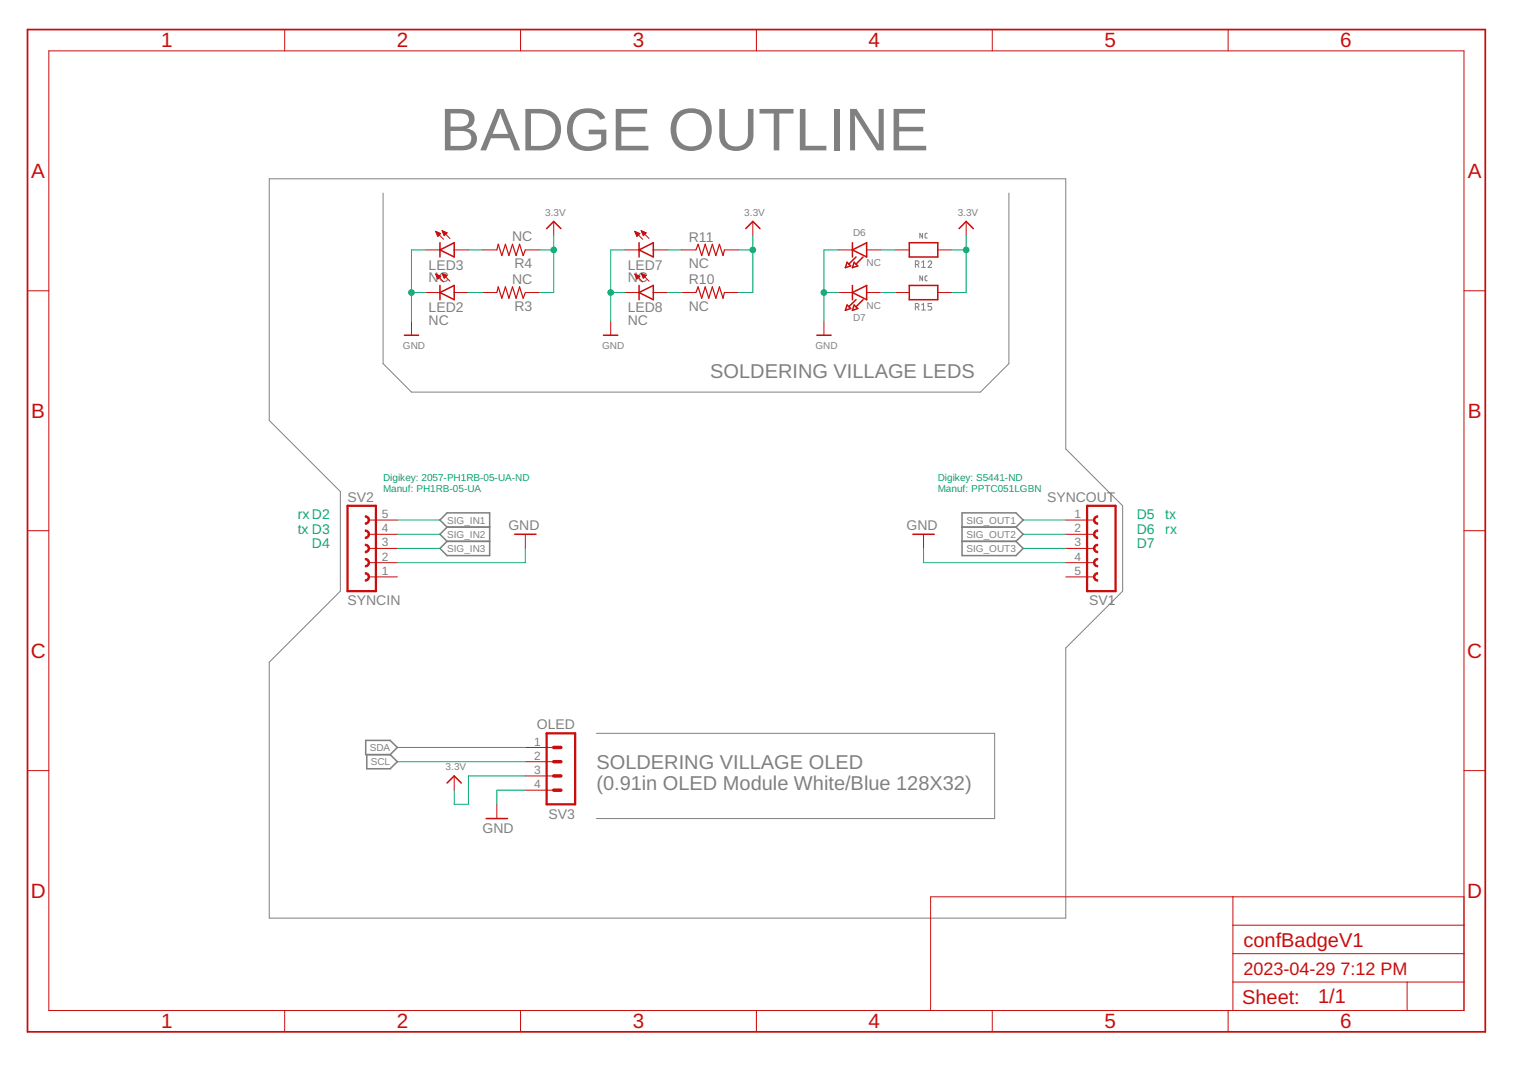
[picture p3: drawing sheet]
<svg xmlns="http://www.w3.org/2000/svg" width="297mm" height="210mm" viewBox="0 0 297 210" stroke-linecap="round" stroke-linejoin="round" font-family="sans-serif">
<g fill="none" stroke="#808080" stroke-width=".19">
<path d="M52.4 34.8h155.1v52.6l11 11.1v16.6l-11 11.1v52.6h-155.1v-49.9l13.9-13.8v-19.4l-13.9-13.8zM74.6 37.6v33.2l5.5 5.5h110.7l5.6-5.5v-33.2M178.2 51.5h.3a.35 .35 0 0 0 .4-.4 .35 .35 0 0 0-.4-.3h-.3v1.3M178.2 59.8h.3a.35 .35 0 0 0 .4-.4 .35 .35 0 0 0-.4-.3h-.3v1.3M178.6 51.5l.3 .6M178.6 59.8l.3 .6M179.4 51.1l.4-.3v1.3M179.4 59.4l.4-.3v1.3M179.4 52.1h.7M179.6 45.4v1l-.6-1v1M179.6 53.7v1l-.6-1v1M180.5 45.4h-.3l-.1 .2v.6l.4 .2"/>
<path d="M180.5 53.7h-.3l-.1 .2v.7l.4 .1M180.7 51.1a.34 .34 0 0 1 .4-.3 .34 .34 0 0 1 .2 .6l-.6 .7h.7M181.4 59.1h-.7v.6h.4a.36 .36 0 0 1 .3 .3 .36 .36 0 0 1-.3 .4h-.4M179.4 60.4h.7M116.1 142.8h77.5v16.6h-77.5"/>
</g>
<path d="M87 102.6l-1.4-1.3 1.4-1.4h8.3v8.3h-8.3l-1.4-1.4 1.4-1.4M87 102.6h8.3M87 102.6l-1.4 1.4 1.4 1.4M87 105.4h8.3M187.3 102.6h10.5M187.3 105.4h10.5M197.8 102.6l1.4-1.3-1.4-1.4h-10.5v8.3h10.5l1.4-1.4-1.4-1.4M197.8 102.6l1.4 1.4-1.4 1.4M71.2 144.2h4.7l1.4 1.3-1.4 1.4h-4.7zM71.4 146.9v2.8h4.5l1.4-1.4-1.4-1.4" fill="none" stroke="#808080" stroke-width=".3"/>
<path d="M67.6 98.5h5.6v16.6h-5.6zM211.6 98.5h5.5v16.6h-5.5zM106.4 142.8h5.6v13.8h-5.6z" fill="none" stroke="#c90d0c" stroke-width=".44"/>
<g fill="#c90d0c" stroke="#c90d0c" stroke-width=".19">
<path d="M213.1 106.2l.6-.2v.2a.55 .55 0 0 0-.6 .6 .55 .55 0 0 0 .6 .5v.3a.85 .85 0 0 1-.8-.5 .85 .85 0 0 1 .2-.9z" fill-rule="evenodd"/>
<path d="M213.1 103.4l.6-.2v.3a.56 .56 0 0 0-.6 .5 .56 .56 0 0 0 .6 .6v.3a.83 .83 0 0 1-.8-.6 .83 .83 0 0 1 .2-.9z" fill-rule="evenodd"/>
<path d="M213.1 100.6l.6-.2v.3a.55 .55 0 0 0-.6 .6 .55 .55 0 0 0 .6 .5v.3a.83 .83 0 0 1-.8-.6 .83 .83 0 0 1 .2-.9z" fill-rule="evenodd"/>
<path d="M213.1 111.7l.6-.2v.3a.55 .55 0 0 0-.6 .5 .55 .55 0 0 0 .6 .6v.3a.83 .83 0 0 1-.8-.6 .83 .83 0 0 1 .2-.9z" fill-rule="evenodd"/>
<path d="M213.1 108.9l.6-.2v.3a.55 .55 0 0 0-.6 .6 .55 .55 0 0 0 .6 .5v.3a.83 .83 0 0 1-.8-.6 .83 .83 0 0 1 .2-.9z" fill-rule="evenodd"/>
<path d="M71.1 106a.84 .84 0 0 1 .8 .8 .84 .84 0 0 1-.8 .8v-.3a.55 .55 0 0 0 .6-.5 .55 .55 0 0 0-.6-.6z" fill-rule="evenodd"/>
<path d="M71.1 108.7a.83 .83 0 0 1 .8 .9 .83 .83 0 0 1-.8 .8v-.3a.55 .55 0 0 0 .6-.5 .55 .55 0 0 0-.6-.6z" fill-rule="evenodd"/>
<path d="M71.1 111.5a.83 .83 0 0 1 .8 .8 .83 .83 0 0 1-.8 .9v-.3a.55 .55 0 0 0 .6-.6 .55 .55 0 0 0-.6-.5z" fill-rule="evenodd"/>
<path d="M71.1 100.4a.83 .83 0 0 1 .8 .9 .83 .83 0 0 1-.8 .8v-.3a.55 .55 0 0 0 .6-.5 .55 .55 0 0 0-.6-.6z" fill-rule="evenodd"/>
<path d="M71.1 103.2a.84 .84 0 0 1 .8 .8 .84 .84 0 0 1-.8 .9v-.3a.56 .56 0 0 0 .6-.6 .56 .56 0 0 0-.6-.5z" fill-rule="evenodd"/>
</g>
<g fill="none" stroke="#c90d0c" stroke-width=".19">
<path d="M9.5 9.9h275.5v186.9h-275.5zM55.4 5.8v4.1M101.3 5.8v4.1M147.2 5.8v4.1M193.1 5.8v4.1M239.1 5.8v4.1M5.4 56.6h4.1M82.9 57h2.7M82.9 48.7h2.7M84.8 53.4l1.5 1.5M84.8 53.4h.1M84.8 53.4l1 .4-.6 .5z"/>
<path d="M84.8 45.1l1.5 1.5M84.8 45.1h.1M84.8 45.1l1 .4-.6 .5M84.8 45.1l.4 .9M84.9 53.5h.3M84.9 45.2h.2M84.9 45.3h.5M84.9 53.7h.6M85 45.5h.8M85 53.8h.8M85 53.9h.6M85 45.6h.6"/>
<path d="M85.1 45.7h.4M85.1 54.1h.4M85.2 45.9h.2M85.2 54.2h.2M85.2 46h.1M86.1 53.2l1.5 1.6M86.1 53.2l.9 .4-.5 .6zM86.1 53.3h.1M86.1 44.9l1.5 1.5M86.1 44.9l.9 .4M86.1 44.9l.4 1M86.1 44.9h.1"/>
<path d="M86.1 53.4h.3M86.1 45.1h.3M86.2 45.2h.5M86.2 53.5h.6M86.2 53.7h.8M86.2 45.3h.8M86.3 53.8h.6M86.3 45.5h.6M86.3 45.6h.5M86.4 53.9h.3M86.4 45.7h.2M86.4 54.1h.2"/>
<path d="M86.5 45.9h.1M87 45.3l-.5 .6M88.4 57h2.8M88.4 48.7h2.8M93.9 57h2.8M93.9 48.7h2.8M102.3 57h2.7M102.3 48.7h2.7M107.8 43.1v2.8M121.6 57h2.8M121.6 48.7h2.8M123.6 45.1h.1"/>
<path d="M123.6 45.1l1.5 1.5M123.6 45.1l.9 .4M123.6 45.1l.4 .9M123.6 53.4l1.5 1.5M123.6 53.4l.9 .4-.5 .5zM123.6 53.4h.1M123.6 53.5h.4M123.6 45.2h.3M123.7 45.3h.5M123.7 53.7h.6M123.7 45.5h.8M123.8 53.8h.7"/>
<path d="M123.8 53.9h.6M123.8 45.6h.6M123.9 54.1h.3M123.9 45.7h.4M123.9 45.9h.2M123.9 54.2h.2M124 46h.1M124.5 45.5l-.5 .5M124.8 53.3h.1M124.8 44.9h.1M124.8 44.9l1.5 1.5M124.8 44.9l1 .4"/>
<path d="M124.8 44.9l.4 1M124.8 53.2l1.5 1.6M124.8 53.2l1 .4-.6 .6zM124.9 53.4h.3M124.9 45.1h.3M124.9 45.2h.6M124.9 53.5h.6M125 45.3h.8M125 53.7h.8M125.1 53.8h.5M125.1 45.5h.5M125.1 53.9h.4"/>
<path d="M125.1 45.6h.4M125.2 45.7h.2M125.2 54.1h.1M125.2 45.9h.1M125.8 45.3l-.6 .6M127.2 57h2.7M127.2 48.7h2.7M132.7 57h2.8M132.7 48.7h2.8M141 57h2.8M141 48.7h2.8M146.5 43.1v2.8"/>
<path d="M163.2 57h2.7M163.2 48.7h2.7M168.7 57h2.8M168.7 48.7h2.8M174.2 57h2.8M174.2 48.7h2.8M182.5 57h2.8M182.5 48.7h2.8M188.1 43.1v2.8M285 56.6h4.1M80.1 62.5v2.8M118.9 62.5v2.8"/>
<path d="M160.4 62.5v2.8M5.4 103.3h4.1M71.8 101.3h5.5M71.8 104h5.5M71.8 106.8h5.5M71.8 109.6h5.5M71.8 112.3h5.5M102.3 104v2.8M179.8 104v2.8M207.5 101.3h5.5M207.5 104h5.5M207.5 106.8h5.5"/>
<path d="M207.5 109.6h5.5M207.5 112.3h5.5M285 103.3h4.1M5.4 150.1h4.1M88.4 151.1v2.8M96.7 156.6v2.8M102.3 145.5h5.5M102.3 148.3h5.5M102.3 151.1h5.5M102.3 153.9h5.5M285 150.1h4.1M240 174.6v22.2"/>
<path d="M285 174.6h-103.9v22.2M55.4 196.8v4.1M101.3 196.8v4.1M147.2 196.8v4.1M193.1 196.8v4.1M239.1 196.8v4.1M240 191.2h45M240 185.7h45M240 180.1h45M273.9 191.2v5.6"/>
</g>
<g fill="none" stroke="#c90d0c" stroke-width=".3">
<path d="M85.6 57l2.8-1.4v2.8zM85.6 47.3v2.7M85.6 55.6v2.8M85.6 48.7l2.8-1.4v2.7zM106.4 44.5l1.4-1.4 1.4 1.4M124.4 48.7l2.8-1.4v2.7zM124.4 47.3v2.7M124.4 55.6v2.8M124.4 57l2.8-1.4v2.8zM145.2 44.5l1.3-1.4 1.4 1.4M164.9 51.1l.7 .7-1.1 .3zM164.9 59.4l.7 .7-1.1 .3z"/>
<path d="M165.9 48.7l2.8-1.4v2.7zM165.9 57l2.8-1.4v2.8zM165.9 47.3v2.7M165.9 55.6v2.8M166.3 51.1l.7 .7-1.1 .3zM166.3 59.4l.7 .7-1.1 .3zM166.6 50l-1.4 1.4M166.6 58.4l-1.4 1.3M168 50l-1.4 1.4M168 58.4l-1.4 1.3M177 47.3h5.5v2.7h-5.5zM177 55.6h5.5v2.8h-5.5z"/>
<path d="M186.7 44.5l1.4-1.4 1.4 1.4M78.7 65.3h2.8M117.5 65.3h2.7M159 65.3h2.8M100.2 104h4.1M177.7 104h4.1M87 152.5l1.4-1.4 1.4 1.4M94.6 159.4h4.2"/>
</g>
<path d="M107.8 151.1h1.4M107.8 148.3h1.4M107.8 145.5h1.4M107.8 153.9h1.4" fill="none" stroke="#c90d0c" stroke-width=".68"/>
<path d="M96.7 57l.3-1.1 .7 2.2 .7-2.2 .7 2.2 .7-2.2 .7 2.2 .6-2.2 .7 2.2 .5-1.1M96.7 48.7l.3-1.1 .7 2.2 .7-2.2 .7 2.2 .7-2.2 .7 2.2 .6-2.2 .7 2.2 .5-1.1M135.5 57l.4-1.1 .7 2.2 .7-2.2 .7 2.2 .7-2.2 .6 2.2 .7-2.2 .7 2.2 .3-1.1M135.5 48.7l.4-1.1 .7 2.2 .7-2.2 .7 2.2 .7-2.2 .6 2.2 .7-2.2 .7 2.2 .3-1.1" fill="none" stroke="#c90d0c" stroke-width=".23"/>
<path d="M5.4 5.8h283.7v195.1h-283.7z" fill="none" stroke="#c90d0c" stroke-width=".34"/>
<g fill="none" stroke="#0dab76" stroke-width=".19">
<path d="M80.1 57h2.8M82.9 48.7h-2.8v13.8M91.2 57h2.7M91.2 48.7h2.7M105 48.7h2.8M107.8 45.9v11.1h-2.8M118.9 57h2.7M121.6 48.7h-2.7v13.8M129.9 57h2.8M129.9 48.7h2.8M143.8 48.7h2.7M146.5 45.9v11.1h-2.7"/>
<path d="M160.4 57h2.8M163.2 48.7h-2.8v13.8M171.5 57h2.7M171.5 48.7h2.7M185.3 48.7h2.8M188.1 45.9v11.1h-2.8M77.3 101.3h8.3M77.3 104h8.3M77.3 106.8h8.3M102.3 106.8v2.8h-25M179.8 106.8v2.8h27.7M199.2 101.3h8.3"/>
<path d="M199.2 104h8.3M199.2 106.8h8.3M77.3 145.5h25M77.3 148.3h25M102.3 153.9h-5.6v2.7M102.3 151.1h-11.1v5.5h-2.8v-2.7"/>
</g>
<g fill="#0dab76" stroke="#0dab76" stroke-width=".19">
<circle cx="80.1" cy="57" r=".55"/>
<circle cx="118.9" cy="57" r=".55"/>
<circle cx="160.4" cy="57" r=".55"/>
<circle cx="188.1" cy="48.7" r=".55"/>
<circle cx="146.5" cy="48.7" r=".55"/>
<circle cx="107.8" cy="48.7" r=".55"/>
</g>
<text font-size="11.7" fill="#808080" x="85.6" y="29.3">BADGE OUTLINE</text>
<g font-size="4" fill="#c90d0c">
<text x="31.3" y="9.2">1</text>
<text x="77.3" y="9.2">2</text>
<text x="123.2" y="9.2">3</text>
<text x="169.1" y="9.2">4</text>
<text x="215" y="9.2">5</text>
<text x="260.9" y="9.2">6</text>
<text x="6.1" y="34.7">A</text>
<text x="285.7" y="34.7">A</text>
<text x="6.1" y="81.4">B</text>
<text x="285.7" y="81.4">B</text>
<text x="6" y="128.1">C</text>
<text x="285.6" y="128.1">C</text>
<text x="6" y="174.8">D</text>
<text x="285.6" y="174.8">D</text>
<text x="31.3" y="200.3">1</text>
<text x="77.3" y="200.3">2</text>
<text x="123.2" y="200.3">3</text>
<text x="169.1" y="200.3">4</text>
<text x="215" y="200.3">5</text>
<text x="260.9" y="200.3">6</text>
</g>
<g font-size="3.9" fill="#808080">
<text x="138.2" y="73.6">SOLDERING VILLAGE LEDS</text>
<text x="116.1" y="149.7">SOLDERING VILLAGE OLED</text>
<text x="116.1" y="153.9">(0.91in OLED Module White/Blue 128X32)</text>
</g>
<g font-size="3.9" fill="#c90d0c">
<text x="242.1" y="184.3">confBadgeV1</text>
<text x="241.8" y="195.5">Sheet:</text>
<text x="256.6" y="195.4">1/1</text>
</g>
<g font-size="3.5" fill="#c90d0c">
<text x="242.1" y="189.8">2023-04-29</text>
<text x="260.9" y="189.8">7:12 PM</text>
</g>
<g font-size="2.7" fill="#808080">
<text x="99.7" y="47">NC</text>
<text x="134.1" y="47">R11</text>
<text x="83.4" y="52.5">LED3</text>
<text x="100.1" y="52.2">R4</text>
<text x="122.2" y="52.5">LED7</text>
<text x="134.1" y="52.3">NC</text>
<text x="83.4" y="54.9">NC</text>
<text x="99.7" y="55.3">NC</text>
<text x="122.2" y="54.9">NC</text>
<text x="134.1" y="55.3">R10</text>
<text x="83.4" y="63.2">NC</text>
<text x="83.4" y="60.8">LED2</text>
<text x="100.1" y="60.5">R3</text>
<text x="122.2" y="63.2">NC</text>
<text x="122.2" y="60.8">LED8</text>
<text x="134.1" y="60.6">NC</text>
<text x="67.6" y="97.7">SV2</text>
<text x="203.8" y="97.7">SYNCOUT</text>
<text x="99" y="103.2">GND</text>
<text x="176.5" y="103.2">GND</text>
<text x="67.6" y="117.9">SYNCIN</text>
<text x="212" y="117.9">SV1</text>
<text x="104.5" y="142">OLED</text>
<text x="106.8" y="159.4">SV3</text>
<text x="93.9" y="162.2">GND</text>
</g>
<g font-size="2.7" fill="#0dab76">
<text x="58" y="101.1">rx D2</text>
<text x="221.3" y="101">D5</text>
<text x="226.8" y="101.1">tx</text>
<text x="58" y="104">tx D3</text>
<text x="60.7" y="106.8">D4</text>
<text x="221.3" y="103.9">D6</text>
<text x="221.3" y="106.8">D7</text>
<text x="226.8" y="104">rx</text>
</g>
<g font-size="2.3" fill="#808080">
<text x="74.3" y="100.9">5</text>
<text x="209.2" y="100.9">1</text>
<text x="74.3" y="106.4">3</text>
<text x="74.3" y="103.6">4</text>
<text x="209.2" y="103.6">2</text>
<text x="209.2" y="106.4">3</text>
<text x="74.3" y="111.9">1</text>
<text x="74.3" y="109.2">2</text>
<text x="209.2" y="109.2">4</text>
<text x="209.2" y="111.9">5</text>
<text x="103.9" y="145.2">1</text>
<text x="103.9" y="147.9">2</text>
<text x="103.9" y="150.7">3</text>
<text x="103.9" y="153.5">4</text>
</g>
<g font-size="1.9" fill="#808080">
<text x="106.1" y="42">3.3V</text>
<text x="144.9" y="42">3.3V</text>
<text x="166.1" y="45.9">D6</text>
<text x="186.4" y="42">3.3V</text>
<text x="168.7" y="51.8">NC</text>
<text x="166.1" y="62.5">D7</text>
<text x="168.7" y="60.2">NC</text>
<text x="78.4" y="68">GND</text>
<text x="117.2" y="68">GND</text>
<text x="158.7" y="68">GND</text>
<text x="87" y="101.9">SIG_IN1</text>
<text x="188.1" y="101.9">SIG_OUT1</text>
<text x="87" y="104.7">SIG_IN2</text>
<text x="87" y="107.5">SIG_IN3</text>
<text x="188.1" y="104.7">SIG_OUT2</text>
<text x="188.1" y="107.5">SIG_OUT3</text>
<text x="72" y="146.2">SDA</text>
<text x="72.2" y="149">SCL</text>
<text x="86.7" y="150">3.3V</text>
</g>
<g font-size="1.9" fill="#0dab76">
<text x="74.6" y="93.6">Digikey: 2057-PH1RB-05-UA-ND</text>
<text x="74.6" y="95.7">Manuf: PH1RB-05-UA</text>
<text x="182.5" y="93.6">Digikey: S5441-ND</text>
<text x="182.5" y="95.7">Manuf: PPTC051LGBN</text>
</g>
</svg>
